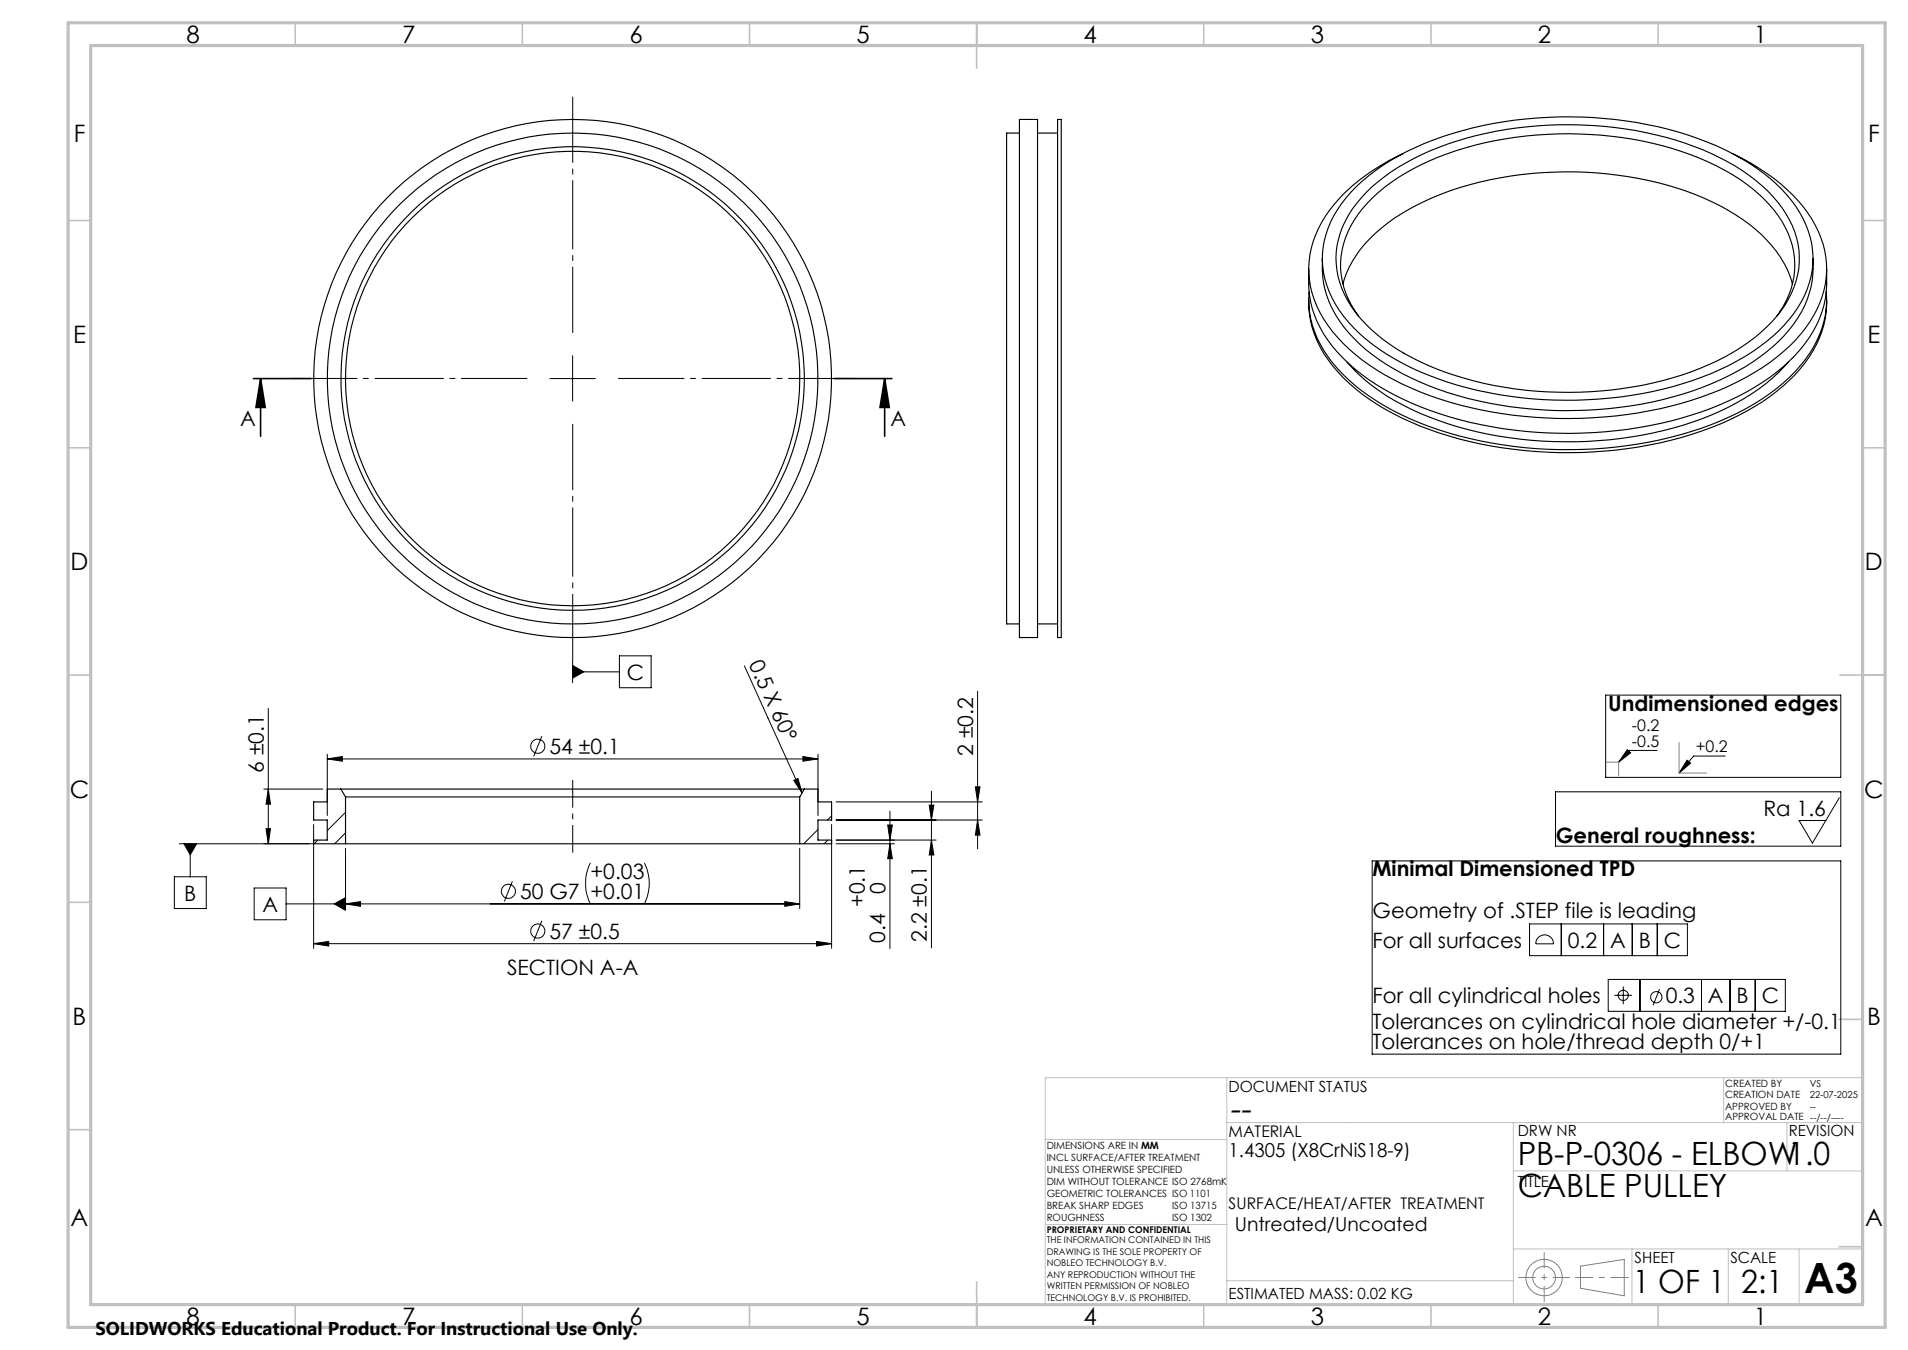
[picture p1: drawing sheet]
<svg xmlns="http://www.w3.org/2000/svg" width="420mm" height="297mm" viewBox="0 0 420 297" stroke-linecap="round" stroke-linejoin="round" font-family="sans-serif">
<g fill="none" stroke="#000" stroke-width=".22">
<path d="M126 78.3v10M121 83.3h10.1M59.1 155.9v29.7M126 146.4l2.5 1.4-2.5 1.4zM126 145.3v4.9M126 147.8h10.3M136.3 144.3h7v7h-7zM163.9 146.5l12.7 28M215.2 152.1v34.7M353.4 152.9h51.8v18.1h-51.8zM58.1 173.6h12.9M59.1 173.6l.4 3.3h-.9z"/>
<path d="M72 167l3.4-.6v1.1zM72 165.9v13.5M72 167h108.1M76.1 178.7l-4.1 4M119.3 162l-1.8 4.4M174.7 171.7l.9-.4 1 3.2zM176.7 166.4l3.4 .6-3.4 .5zM180.1 165.9v13.5M183.1 179.5l-1 .9M184 176.4h32.2M195.9 178.5v30.2M204.5 177.1h1.1l-.6 3.3z"/>
<path d="M205 174.1v34.5M214.7 173.1h1l-.5 3.3zM342.4 174.2h62.8v12h-62.8zM358.2 164.9l.8 .7-2.7 2.1zM364.8 165.1h-6l-2.5 2.6M371.4 167.2l.7 .7-2.5 2.2zM379.8 166.3h-7l-3.2 3.8M404.9 175.5l-5.9 10-3-5h5.9M38.4 192.9h7v7h-7zM39.5 185.6h29.5M40.5 185.6h2.8l-1.4 2.5zM41.9 185.6v7.3"/>
<path d="M56 195.4h7v6.9h-7zM58.6 182.3h.9l-.4 3.3zM63 198.9h113M69 181.4v27.2M70 184.8l-.8 .8M73.6 198.9l2.5-1.4v2.8zM76.1 198.9l3.2-.5v1zM76.1 183.2l-2.4 2.4M76.1 186.6v13.3M112.8 193.9l-1.8 4.4M130 189.8a10.2 10.2 0 0 0 0 9.1M141.9 189.8a10.2 10.2 0 0 1 0 9.1"/>
<path d="M172.8 198.4l3.2 .5-3.2 .5zM176 186.6v13.3M180.1 182.5l-3.2 3.1M182.2 184.8l-.8 .8M183.1 181.4v27.2M184 185.6h12.9M184 180.4h32.2M184 184.8h22.1M195.4 181.5h1l-.5 3.3zM195.9 185.6l.5 3.3h-1zM205 184.8l.6 3.3h-1.1zM215.2 180.4l.5 3.3h-1z"/>
<path d="M302 189.4h103.2v42.5h-103.2zM69 207.6l3.4-.5v1zM69 207.6h114.1M119.3 202.6l-1.8 4.4M179.7 207.1l3.4 .5-3.4 .5zM336.7 203.3h34.7v7h-34.7zM338.7 206.2a1.99 1.99 0 0 1 2.1-.3 1.99 1.99 0 0 1 1.2 1.7h-3.9a1.92 1.92 0 0 1 .6-1.4zM343.7 203.3v7M353 203.3v7M354 215.5h39v7h-39zM355.4 219h3.9M357.3 217v3.9"/>
<path d="M359.3 203.3v7M361 215.5v7M364.8 203.3v7M365.3 217.6l-1.4 3.6M374.5 215.5v7M380.8 215.5v7M386.4 215.5v7"/>
<circle cx="118.4" cy="164.2" r="1.55"/>
<circle cx="111.9" cy="196.1" r="1.56"/>
<circle cx="118.4" cy="204.8" r="1.56"/>
<circle cx="357.3" cy="219" r="1.13"/>
<circle cx="364.6" cy="219.4" r="1.24"/>
</g>
<g fill="none" stroke="#808080" stroke-width=".22">
<path d="M353.6 167.7h2.7v2.9M369.6 163.4v6.7h6.1M347.9 278.5l9.6-1.4v8l-9.6-1.7z"/>
<circle cx="339.9" cy="281" r="2.51"/>
<circle cx="339.9" cy="281.1" r="4"/>
</g>
<path d="M334.2 281h11.4" fill="none" stroke="#808080" stroke-width=".22" stroke-dasharray="15.2 1.3 1.3 1.3" stroke-dashoffset="11.4" stroke-linecap="butt"/>
<path d="M339.9 275.5v10.9" fill="none" stroke="#808080" stroke-width=".22" stroke-dasharray="15.2 1.3 1.3 1.3" stroke-dashoffset="11.7" stroke-linecap="butt"/>
<path d="M346.7 281h11.8" fill="none" stroke="#808080" stroke-width=".22" stroke-dasharray="15.2 1.3 1.3 1.3" stroke-dashoffset="11.2" stroke-linecap="butt"/>
<g fill="none" stroke="#c0c0c0" stroke-width=".22">
<path d="M270.1 237.1v49.9M379.4 237.1v9.9M410.1 237.1h-180v49.9M230 250.7h40M270.1 247h140M333.1 257.6h77M333.1 247v40M393.3 247v10.6M230.2 269.4h39.9M333.1 274.8h77M359.2 274.8v12.2M380.4 274.8v12.2"/>
<path d="M396 274.8v12.2M270.1 281.8h63"/>
</g>
<g fill="none" stroke="#c0c0c0" stroke-width=".35">
<path d="M65 5v5M115 5v5M165 5v5M215 5v10M265 5v5M315 5v5M365 5v5M15 48.5h5M410 48.5h5M15 98.5h5M410 98.5h5M15 148.5h5"/>
<path d="M405 148.5h10M15 198.5h5M404.8 224.3h5M15 248.5h5M404.8 274.3h5M65 287v5M115 287v5M165 287v5M215 282v10M265 287v5M315 287v5M365 287v5"/>
</g>
<path d="M15 5h400v287h-400zM20 10h390v277h-390z" fill="none" stroke="#c0c0c0" stroke-width=".7"/>
<g fill="#000">
<path d="M174.7 171.7l.9-.4 1 3.2z"/>
<path d="M194.7 83.3l1.1 6.3h-2.1zM57.4 83.3l1 6.3h-2.1z"/>
<path d="M126 146.4l2.5 1.4-2.5 1.4zM72 167l3.4-.6v1.1zM176.7 166.4l3.4 .6-3.4 .5zM69 207.6l3.4-.5v1zM179.7 207.1l3.4 .5-3.4 .5zM73.6 198.9l2.5 1.4v-2.8zM40.5 185.6l1.4 2.5 1.4-2.5z"/>
<path d="M371.4 167.2l.7 .7-2.5 2.2zM358.2 164.9l.8 .7-2.7 2.1z"/>
<path d="M58.6 182.3h.9l-.4 3.3zM59.1 173.6l.4 3.3h-.9z"/>
<path d="M76.1 198.9l3.2-.5v1zM172.8 198.4l3.2 .5-3.2 .5z"/>
<path d="M195.4 181.5h1l-.5 3.3zM195.9 185.6l.5 3.3h-1z"/>
<path d="M204.5 177.1h1.1l-.6 3.3zM205 184.8l.6 3.3h-1.1zM214.7 173.1h1l-.5 3.3zM215.2 180.4l.5 3.3h-1z"/>
</g>
<g fill="none" stroke="#000" stroke-width=".25">
<path d="M224.4 26.3h4v114h-4zM224.4 29.3h-2.8v108h2.8M228.4 29.3h4.4M232.8 26.3h.8v114h-.8zM308.9 33.8a41.1 41.1 0 0 0-17 13.6 20.2 20.2 0 0 0 .4 24.2 42.5 42.5 0 0 0 18.2 13.7 89.6 89.6 0 0 0 42.8 6.4 75.6 75.6 0 0 0 34.7-10.8 32.3 32.3 0 0 0 12.5-14.2 20.1 20.1 0 0 0-2.6-20 42.2 42.2 0 0 0-16.6-12.9M288.1 59.2a22.8 22.8 0 0 0 3.3 14.3 40.3 40.3 0 0 0 17.1 14.2 89.7 89.7 0 0 0 49.7 6.8 71.6 71.6 0 0 0 31.4-11.5 29.3 29.3 0 0 0 11.9-15.8l.5-3 .1-5M291.1 56.9a21.9 21.9 0 0 0 6.9 17.5 50.7 50.7 0 0 0 20.6 12 89.3 89.3 0 0 0 56.1-1.2 45.2 45.2 0 0 0 19.1-12.6 21.4 21.4 0 0 0 5.3-15.7M298.6 41a53.6 53.6 0 0 1 23.3-12.3 88.4 88.4 0 0 1 53.8 2.5 43.9 43.9 0 0 1 18.7 12.9 19.5 19.5 0 0 1 .5 24.9 42.9 42.9 0 0 1-18.2 13.2 88.2 88.2 0 0 1-49.1 4.2 60.2 60.2 0 0 1-27-11.8 24.4 24.4 0 0 1-9.4-15.9 21.1 21.1 0 0 1 6.2-16.5zM300.8 42.3a51.8 51.8 0 0 1 24.4-12.5 83.9 83.9 0 0 1 49.6 3.1 42 42 0 0 1 16.5 11.5 18.6 18.6 0 0 1 4.1 17.4 25.3 25.3 0 0 1-9.2 12.5 61.1 61.1 0 0 1-29 11.2 80.6 80.6 0 0 1-44.7-6 35.4 35.4 0 0 1-15.8-13.4 18 18 0 0 1 1-20.1zM288.1 66a22.4 22.4 0 0 0 6.3 15.7 49.2 49.2 0 0 0 20.2 12.8 93.2 93.2 0 0 0 62-.4 47.4 47.4 0 0 0 19.7-13 22.1 22.1 0 0 0 5.8-15.1M288.2 64.2a22.1 22.1 0 0 0 6.2 16.9 51.1 51.1 0 0 0 22.4 13.5 94.1 94.1 0 0 0 59.8-1.2 47.9 47.9 0 0 0 19.7-13 21.6 21.6 0 0 0 5.7-16.2M295.6 62.5a24.8 24.8 0 0 1 9.8-13.4 61.8 61.8 0 0 1 29.4-10.7 80.9 80.9 0 0 1 40.3 5.2 39.5 39.5 0 0 1 15.9 11.6 19.3 19.3 0 0 1 3.5 7.3"/>
<path d="M296.5 79.7a45.9 45.9 0 0 0 20 12.8 88 88 0 0 0 60.2-1.2 45.2 45.2 0 0 0 16.9-11.6M299 69.5a17.9 17.9 0 0 1-.1-22.3 40 40 0 0 1 17.6-12.6 81.1 81.1 0 0 1 57.7 .2 38.8 38.8 0 0 1 17.2 12.7 17.9 17.9 0 0 1-.2 22M228.4 137.3h4.4M75 173.6h102.1M75 173.6h-3v2.8h-3v4h3v4.4h-3v.8h7.1M75 173.6l1.1 1.7M76.1 175.3h99.9M76.1 175.3v10.3M176 175.3v10.3M177.1 173.6h3v2.8h3v4h-3v4.4h3v.8h-7.1M177.1 173.6l-1.1 1.7M76.1 185.6h99.9"/>
<circle cx="126" cy="83.3" r="57"/>
<circle cx="126" cy="83.3" r="51"/>
<circle cx="126" cy="83.3" r="54"/>
<circle cx="126.1" cy="83.3" r="50"/>
</g>
<path d="M55.8 83.3h12.7M57.4 83.3l1 6.3h-2.1zM57.4 83.3v12.7M183.6 83.3h12.7M194.7 83.3l1.1 6.3h-2.1zM194.7 83.3v12.7" fill="none" stroke="#000" stroke-width=".35"/>
<path d="M126.1 73.3v-52M116.1 83.3h-52M126.1 93.3v52M136.1 83.3h52" fill="none" stroke="#000" stroke-width=".22" stroke-dasharray="15.2 1.3 1.3 1.3" stroke-dashoffset=".7" stroke-linecap="butt"/>
<path d="M126.1 187.6v-16" fill="none" stroke="#000" stroke-width=".22" stroke-dasharray="15.2 1.3 1.3 1.3" stroke-dashoffset="9.1" stroke-linecap="butt"/>
<text font-size="9.2" x="397.2" y="284.5">A3</text>
<text font-size="7.3" x="270.4" y="246.3">--</text>
<g font-size="7.1">
<text x="334.1" y="256.2">PB-P-0306 - ELBOW1.0</text>
<text x="334.1" y="263.3">CABLE PULLEY</text>
<text x="359.4" y="284.5">1 OF 1</text>
<text x="383.3" y="284.5">2:1</text>
</g>
<g font-size="5.3">
<text x="41" y="9.5">8</text>
<text x="88.5" y="9.5">7</text>
<text x="138.5" y="9.5">6</text>
<text x="188.5" y="9.5">5</text>
<text x="238.5" y="9.5">4</text>
<text x="288.5" y="9.5">3</text>
<text x="338.5" y="9.5">2</text>
<text x="386" y="9.5">1</text>
<text x="16.2" y="31.3">F</text>
<text x="411.2" y="31.3">F</text>
<text x="16.1" y="75.5">E</text>
<text x="411.1" y="75.5">E</text>
<text x="15.5" y="125.5">D</text>
<text x="410.5" y="125.5">D</text>
<text x="15.4" y="175.5">C</text>
<text x="410.4" y="175.5">C</text>
<text x="16" y="225.5">B</text>
<text x="411" y="225.5">B</text>
<text x="15.5" y="269.8">A</text>
<text x="410.5" y="269.8">A</text>
<text x="41" y="291.5">8</text>
<text x="88.5" y="291.5">7</text>
<text x="138.5" y="291.5">6</text>
<text x="188.5" y="291.5">5</text>
<text x="238.5" y="291.5">4</text>
<text x="288.5" y="291.5">3</text>
<text x="338.5" y="291.5">2</text>
<text x="386" y="291.5">1</text>
</g>
<g font-size="4.7">
<text x="52.8" y="93.8">A</text>
<text x="196" y="93.8">A</text>
<text x="138" y="149.5">C</text>
<text x="164.8" y="146.1" transform="rotate(66 164.8 146.1)">0.5 X 60°</text>
<text x="354" y="156.4">Undimensioned edges</text>
<text x="121" y="165.9">54 ±0.1</text>
<text x="214.2" y="166.3" transform="rotate(-90 214.2 166.3)">2 ±0.2</text>
<text x="58.1" y="170" transform="rotate(-90 58.1 170)">6 ±0.1</text>
<text x="388.2" y="179.5">Ra 1.6</text>
<text x="342.5" y="185.5">General roughness:</text>
<text x="114.5" y="197.8">50 G7 +0.01</text>
<text x="130" y="193.3">+0.03</text>
<text x="194.9" y="196.8" transform="rotate(-90 194.9 196.8)">0</text>
<text x="302.1" y="192.8">Minimal Dimensioned TPD</text>
<text x="40.6" y="198.1">B</text>
<text x="57.8" y="200.6">A</text>
<text x="190.4" y="199.6" transform="rotate(-90 190.4 199.6)">+0.1</text>
<text x="302.1" y="201.9">Geometry of .STEP file is leading</text>
<text x="121" y="206.5">57 ±0.5</text>
<text x="194.9" y="207.4" transform="rotate(-90 194.9 207.4)">0.4</text>
<text x="204.1" y="207.2" transform="rotate(-90 204.1 207.2)">2.2 ±0.1</text>
<text x="302.1" y="208.5">For all surfaces</text>
<text x="345.1" y="208.5">0.2</text>
<text x="354.4" y="208.5">A</text>
<text x="360.7" y="208.5">B</text>
<text x="366.3" y="208.5">C</text>
<text x="111.6" y="214.6">SECTION A-A</text>
<text x="302.1" y="220.7">For all cylindrical holes</text>
<text x="366.7" y="220.7">0.3</text>
<text x="376" y="220.7">A</text>
<text x="382.3" y="220.7">B</text>
<text x="387.8" y="220.7">C</text>
<text x="302.1" y="226.3">Tolerances on cylindrical hole diameter +/-0.1</text>
<text x="302.1" y="230.9">Tolerances on hole/thread depth 0/+1</text>
</g>
<g font-size="4.2">
<text x="270.4" y="254.6">1.4305 (X8CrNiS18-9)</text>
<text x="271.8" y="270.8">Untreated/Uncoated</text>
</g>
<text font-size="4.1" x="21" y="293.7">SOLIDWORKS Educational Product. For Instructional Use Only.</text>
<g font-size="3.5">
<text x="359.2" y="160.9">-0.2</text>
<text x="359.2" y="164.3">-0.5</text>
<text x="373.3" y="165.5">+0.2</text>
<text x="270.4" y="250.1">MATERIAL</text>
<text x="270.4" y="266">SURFACE/HEAT/AFTER TREATMENT</text>
</g>
<g font-size="3.4">
<text x="270.4" y="240.2">DOCUMENT STATUS</text>
<text x="334.1" y="250">DRW NR</text>
<text x="393.7" y="250">REVISION</text>
<text x="334.1" y="261.1">TITLE</text>
<text x="359.8" y="277.9">SHEET</text>
<text x="380.9" y="277.9">SCALE</text>
<text x="270.4" y="285.7">ESTIMATED MASS: 0.02 KG</text>
</g>
<g font-size="2.2">
<text x="379.7" y="239.1">CREATED BY</text>
<text x="379.7" y="244.2">APPROVED BY</text>
<text x="379.7" y="241.6">CREATION DATE</text>
<text x="379.7" y="246.5">APPROVAL DATE --/--/----</text>
<text x="230.4" y="252.7">DIMENSIONS ARE IN MM</text>
<text x="230.4" y="255.4">INCL SURFACE/AFTER TREATMENT</text>
<text x="230.4" y="258">UNLESS OTHERWISE SPECIFIED</text>
<text x="230.4" y="260.7">DIM WITHOUT TOLERANCE ISO 2768mK</text>
<text x="230.4" y="263.3">GEOMETRIC TOLERANCES ISO 1101</text>
<text x="230.4" y="266">BREAK SHARP EDGES</text>
<text x="230.4" y="268.6">ROUGHNESS</text>
<text x="258" y="266">ISO 13715</text>
<text x="258" y="268.7">ISO 1302</text>
</g>
<g font-size="2.1">
<text x="398.4" y="239.1">VS</text>
<text x="398.4" y="244.2">--</text>
<text x="398.4" y="241.7">22-07-2025</text>
</g>
<g font-size="2">
<text x="230.4" y="271.3">PROPRIETARY AND CONFIDENTIAL</text>
<text x="230.4" y="273.5">THE INFORMATION CONTAINED IN THIS</text>
<text x="230.4" y="276.1">DRAWING IS THE SOLE PROPERTY OF</text>
<text x="230.4" y="278.6">NOBLEO TECHNOLOGY B.V.</text>
<text x="230.4" y="281.1">ANY REPRODUCTION WITHOUT THE</text>
<text x="230.4" y="283.6">WRITTEN PERMISSION OF NOBLEO</text>
<text x="230.4" y="286.2">TECHNOLOGY B.V. IS PROHIBITED.</text>
</g>
</svg>
